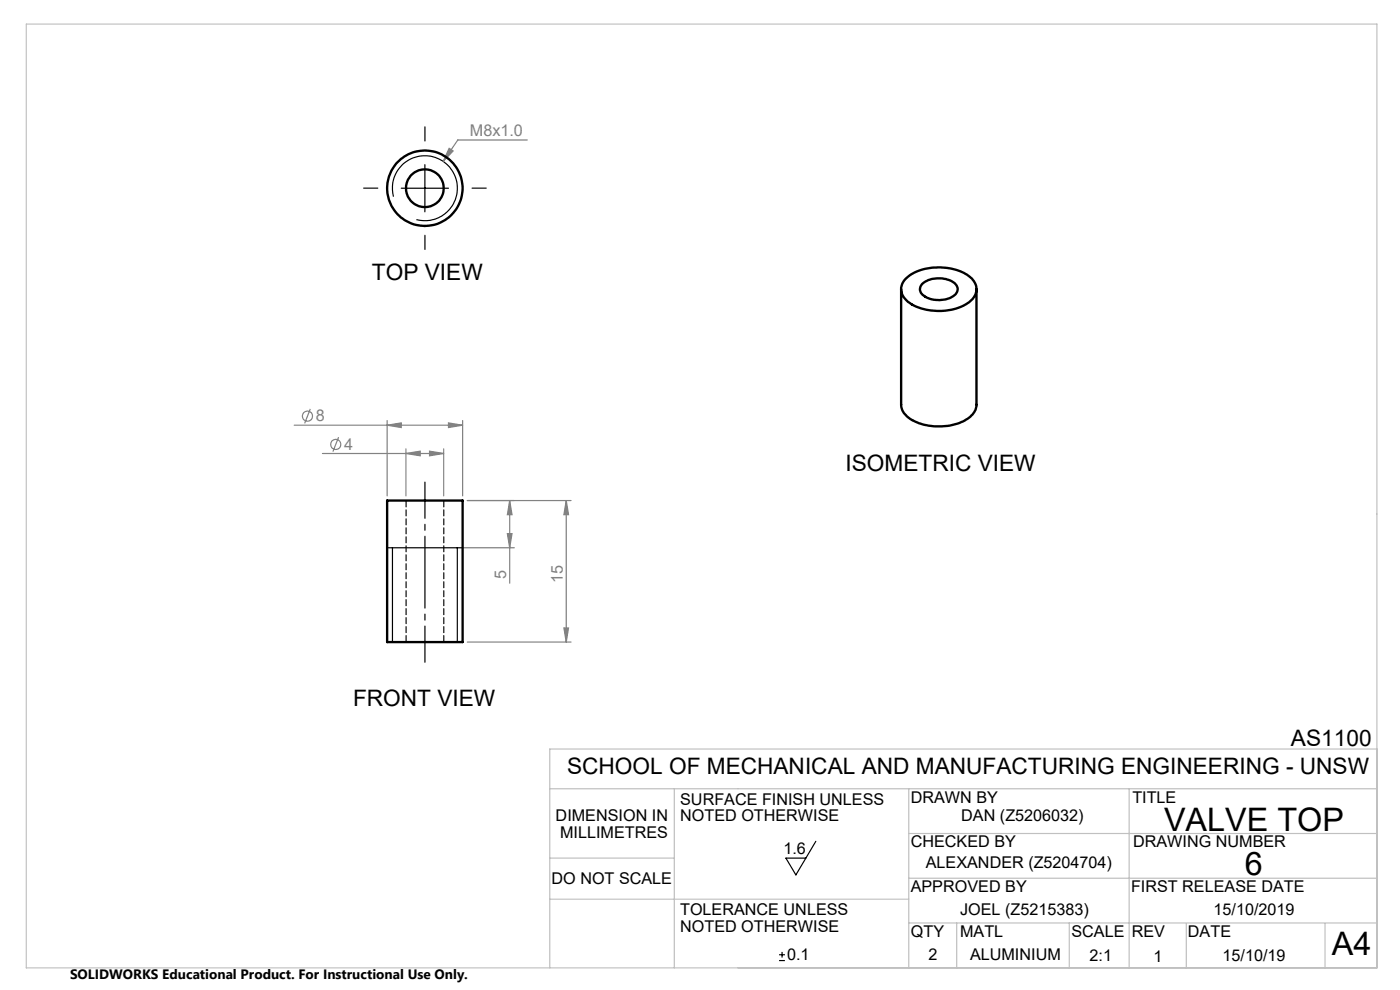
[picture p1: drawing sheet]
<svg xmlns="http://www.w3.org/2000/svg" width="297mm" height="210mm" viewBox="0 0 297 210" stroke-linecap="round" stroke-linejoin="round" font-family="sans-serif">
<g fill="none" stroke="#808080" stroke-width=".25">
<path d="M95.3 31.5l.8 .5-2.1 2.2zM111.9 29.7h-14.8l-3.1 4.5M62.4 90.2h35.7M65.8 86.7l-1.2 3.1M68.4 96.2h25.7M71.8 92.7l-1.2 3.1M82.1 90.2l3-.5v1zM82.1 89.2v16M86.1 96.2l3-.5v1zM86.1 95.2v10M91.1 95.7l3 .5-3 .5zM94.1 95.2v10"/>
<path d="M95.1 89.7l3 .5-3 .5zM98.1 89.2v16M98 116.2h11.1M107.6 113.2h1l-.5 3zM108.1 106.2l.5 3h-1zM108.1 106.2v17.5M120.1 106.2l.5 3h-1zM120.1 106.2v30M121.1 106.2h-22M99.1 136.2h22M119.6 133.2h1l-.5 3z"/>
<circle cx="65.2" cy="88.3" r="1.07"/>
<circle cx="71.2" cy="94.3" r="1.06"/>
</g>
<path d="M85.1 39.9h10M90.1 34.9v10M83.5 41.7a6.9 6.9 0 0 1 6-8.6 6.9 6.9 0 0 1 7.5 7.4 6.9 6.9 0 0 1-8.7 6.1M82.1 116.2h16M83.3 116.2v20M97 116.2v20M173.1 178.5l-4.3 7.1-2.1-3.6h4.3M165.3 203.8h1.2M165.3 202.5h1.2M165.9 201.9v1.2" fill="none" stroke="#000" stroke-width=".25"/>
<path d="M90.1 140.5v-38.2" fill="none" stroke="#000" stroke-width=".25" stroke-dasharray="15.2 1.3 1.3 1.3" stroke-dashoffset="7.6"/>
<g fill="none" stroke="#c0c0c0" stroke-width=".25">
<path d="M5.6 5.1h286.5v200.2h-286.5zM292.1 158.9h-175.5v46.4M116.6 167.3h175.5M143.1 167.3v38M192.8 167.3v38M192.8 176.8h99.3M239.5 167.3v38M116.6 190.7h76.2M116.6 182h26.5M192.8 186.3h99.3M192.8 195.8h99.3M203 195.8v9.5"/>
<path d="M226.8 195.8v9.5M251.7 195.9v9.4M281.1 195.9v9.4"/>
</g>
<path d="M80.1 39.9h-3M90.1 29.9v-3M100.1 39.9h3M90.1 49.9v3" fill="none" stroke="#000" stroke-width=".25" stroke-dasharray="15.2 1.3 1.3 1.3"/>
<g fill="#808080">
<path d="M95.1 89.7l3 .5-3 .5zM82.1 90.2l3-.5v1z"/>
<path d="M86.1 96.2l3-.5v1zM91.1 95.7l3 .5-3 .5zM95.3 31.5l-1.3 2.7 2.1-2.2z"/>
<path d="M119.6 133.2h1l-.5 3zM120.1 106.2l.5 3h-1z"/>
<path d="M108.1 106.2l.5 3h-1zM107.6 113.2h1l-.5 3z"/>
</g>
<g fill="none" stroke="#000" stroke-width=".5">
<path d="M192 59.3a11.1 11.1 0 0 1 10.6-2.1 5.6 5.6 0 0 1 4.5 3.7 3.8 3.8 0 0 1-2.5 3.8 12.3 12.3 0 0 1-12-.7 3.1 3.1 0 0 1-.6-4.7zM191.2 61.3v24.5a4.4 4.4 0 0 0 3.4 3.8 12.1 12.1 0 0 0 11.2-1.2 3.5 3.5 0 0 0 1.4-2.6v-24.5M195.7 60.2a5.8 5.8 0 0 1 7 .1 1.69 1.69 0 0 1-.8 2.7 5.7 5.7 0 0 1-6.5-.8 1.53 1.53 0 0 1 .3-2zM82.1 106.2h16v30h-16z"/>
<circle cx="90.1" cy="39.9" r="8"/>
<circle cx="90.1" cy="39.9" r="4"/>
</g>
<path d="M86.1 106.2v30M94.1 136.2v-30" fill="none" stroke="#000" stroke-width=".25" stroke-dasharray="1.3 .6" stroke-dashoffset="-.1"/>
<g font-size="6.9">
<text x="246.9" y="176.3">VALVE TOP</text>
<text x="264.1" y="185.6">6</text>
<text x="282.6" y="202.6">A4</text>
</g>
<g font-size="4.8">
<text x="78.9" y="59.4">TOP VIEW</text>
<text x="179.4" y="99.9">ISOMETRIC VIEW</text>
<text x="74.9" y="149.7">FRONT VIEW</text>
<text x="273.9" y="158.2">AS1100</text>
<text x="120.3" y="164.3">SCHOOL OF MECHANICAL AND MANUFACTURING ENGINEERING - UNSW</text>
</g>
<g font-size="3.4" fill="#808080">
<text x="99.7" y="28.9">M8x1.0</text>
<text x="67" y="89.4">8</text>
<text x="73" y="95.4">4</text>
<text x="107.4" y="122.7" transform="rotate(-90 107.4 122.7)">5</text>
<text x="119.4" y="123.7" transform="rotate(-90 119.4 123.7)">15</text>
</g>
<g font-size="3.4">
<text x="144.3" y="170.7">SURFACE FINISH UNLESS</text>
<text x="193.2" y="170.3">DRAWN BY</text>
<text x="240.2" y="170.3">TITLE</text>
<text x="117.9" y="174.2">DIMENSION IN</text>
<text x="118.8" y="177.7">MILLIMETRES</text>
<text x="144.3" y="174.2">NOTED OTHERWISE</text>
<text x="193.2" y="179.8">CHECKED BY</text>
<text x="203.9" y="174.2">DAN (Z5206032)</text>
<text x="240.4" y="179.8">DRAWING NUMBER</text>
<text x="166.2" y="181.2">1.6</text>
<text x="196.4" y="184.2">ALEXANDER (Z5204704)</text>
<text x="117" y="187.5">DO NOT SCALE</text>
<text x="193.2" y="189.3">APPROVED BY</text>
<text x="239.9" y="189.3">FIRST RELEASE DATE</text>
<text x="144.3" y="194.2">TOLERANCE UNLESS</text>
<text x="144.3" y="197.7">NOTED OTHERWISE</text>
<text x="203.7" y="194.1">JOEL (Z5215383)</text>
<text x="257.4" y="194.1">15/10/2019</text>
<text x="167" y="203.7">0.1</text>
<text x="193.2" y="198.8">QTY</text>
<text x="197" y="203.7">2</text>
<text x="203.7" y="198.8">MATL</text>
<text x="205.8" y="203.7">ALUMINIUM</text>
<text x="227.3" y="198.8">SCALE</text>
<text x="231.1" y="203.8">2:1</text>
<text x="240.1" y="198.8">REV</text>
<text x="244.7" y="204">1</text>
<text x="252" y="198.8">DATE</text>
<text x="259.3" y="203.8">15/10/19</text>
</g>
<text font-size="2.9" x="14.9" y="207.6">SOLIDWORKS Educational Product. For Instructional Use Only.</text>
</svg>
